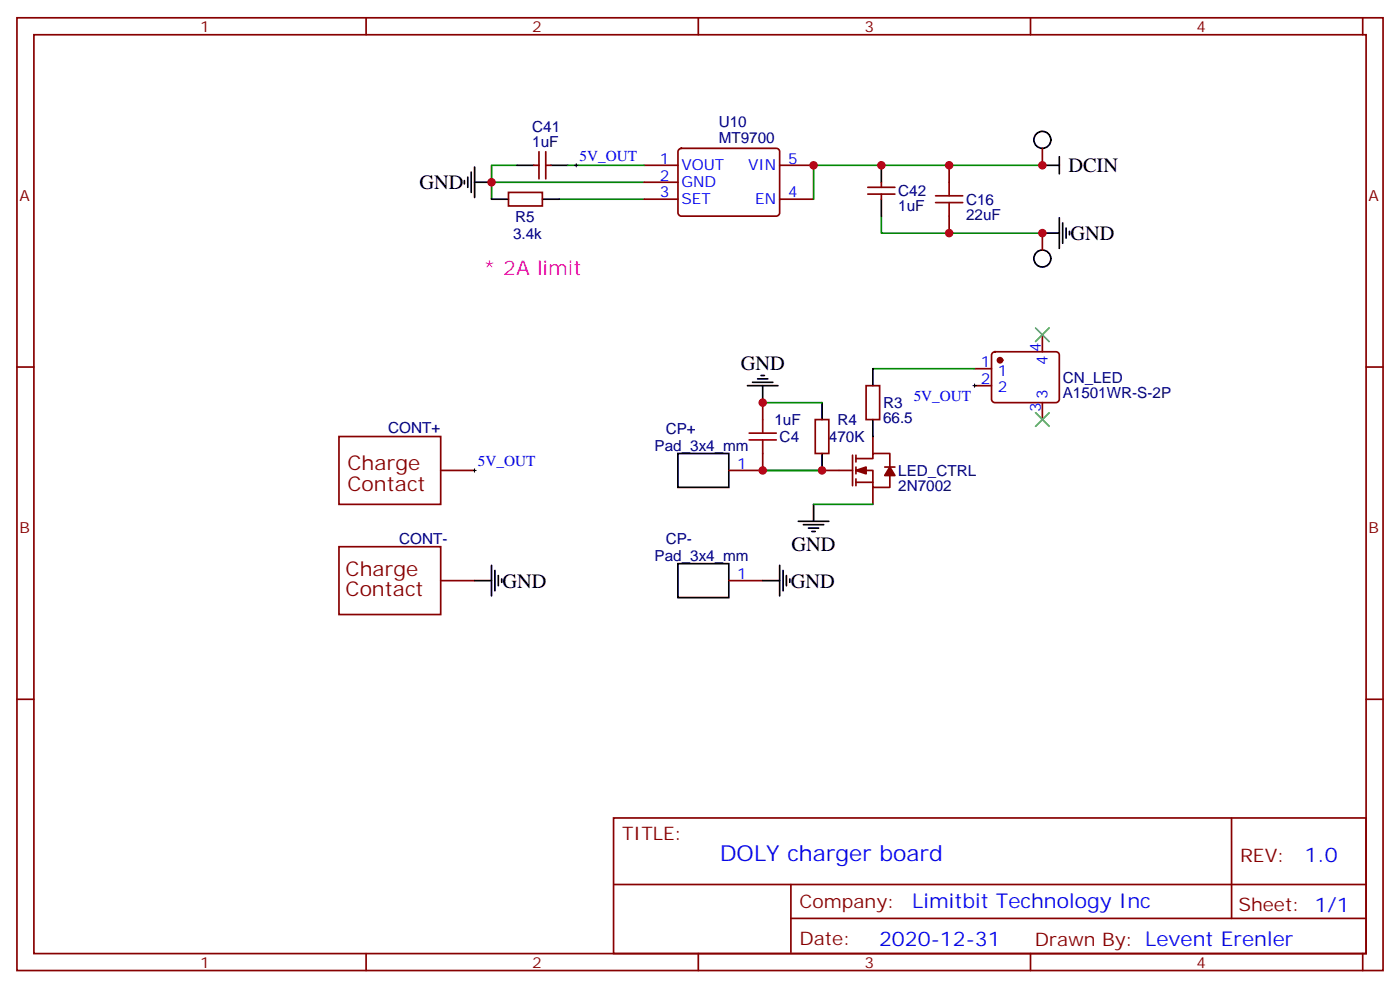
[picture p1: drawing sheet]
<svg xmlns="http://www.w3.org/2000/svg" width="291mm" height="206mm" viewBox="0 0 291 206" stroke-linecap="round" stroke-linejoin="round" font-family="sans-serif">
<g fill="none" stroke="#870000" stroke-width=".35">
<path d="M3.5 3.7h284.4v198.3h-284.4zM7.1 7.2h277.2v191.2h-277.2zM76.2 3.7v3.5M145.3 3.7v3.5M214.5 3.7v3.5M283.6 3.7v3.5M111.1 34.4h1.1M112.2 31.6v5.6M113.6 31.6v5.6M113.6 34.4h1.1M134.1 34.4h7M134.1 37.9h7"/>
<path d="M141.3 31.1l.5-.2h19.8a.71 .71 0 0 1 .7 .7v12.7a.76 .76 0 0 1-.7 .7h-19.8a.76 .76 0 0 1-.7-.7v-12.7zM162.3 34.4h7M180.6 39h5.7M183.4 37.9v1.1M197.6 34.4v3.5M217 30.9v3.5M105.8 40h7.1v2.9h-7.1zM134.1 41.5h7M162.3 41.5h7M180.6 40.4h5.7M183.4 40.4v1.1M197.6 45v3.5"/>
<path d="M217 48.5v3.5M3.5 76.4h3.6M202.8 76.7h3.6M206.6 73.4l.5-.2h12.7a.71 .71 0 0 1 .7 .7v9.2a.76 .76 0 0 1-.7 .7h-12.7a.76 .76 0 0 1-.7-.7v-9.2zM217 69.7v3.5M284.3 76.4h3.6M70.6 90.8h21.1v14.2h-21.1zM91.7 97.9h7.1M158.7 94.4v3.5h-7M158.7 83.8v3.5M169.7 87.3h2.8v7.1h-2.8zM171.1 97.9h6.3"/>
<path d="M177.4 94.7v6.4M178.2 95.4h3.5v-1h3.5v2.8M178.2 97.9h3.5v3.5h3.5v-2.4M178.2 94.7v1.4M178.2 97.2v1.4M178.2 99.7v1.4M180.3 80.3h2.8v7h-2.8zM181.7 90.8v3.6M184.1 97.2h2.2M202.8 80.3h3.6M217 83.8v3.5M70.6 113.8h21.1v14.1h-21.1z"/>
<path d="M178.2 100.4h3.5M181.7 101.4v3.6M91.7 120.8h7.1M151.7 120.8h7M3.5 145.5h3.6M284.3 145.5h3.6M127.7 170.2h156.6v28.2h-156.6zM256.3 170.2v20.9M76.2 198.4v3.6M127.7 184.1h156.5M145.3 198.4v3.6M164.6 191.1h119.6"/>
<path d="M164.6 184.1v14.1M214.5 198.4v3.6M283.6 198.4v3.6"/>
</g>
<g fill="none" stroke="#000" stroke-width=".35">
<path d="M96.7 37.6v.7M97.4 36.9v2.1M98.1 35.8v4.2M98.8 37.9h3.5M98.8 34.7v6.4M107.6 34.4h3.5M114.7 34.4h3.5M183.4 34.4v3.5M217 34.4h3.5M220.5 32.6v3.6M102.3 41.5h3.5M112.9 41.5h3.5"/>
<path d="M183.4 41.5v3.5M217 48.5h3.5M220.5 45.3v6.4M221.2 46.4v4.2M221.9 47.4v2.2M222.6 48.2v.7M156.6 79.6h4.3M157.7 78.8h2.1M158.4 78.1h.7M181.7 76.7v3.6M141.1 94.4h10.6v7h-10.6zM155.6 80.3h6.3"/>
<path d="M158.7 80.3v3.5M171.1 83.8v3.5M171.1 94.4v3.5M181.7 87.3v3.5M102.3 117.7v6.3M103 118.7v4.2M103.7 119.8v2.1M141.1 117.3h10.6v7.1h-10.6zM162.3 117.7v6.3M163 118.7v4.2M163.7 119.8v2.1M166.2 108.5h6.3"/>
<path d="M167.2 109.2h4.2M168.3 109.9h2.1M169 110.6h.7M169.3 105v3.5M98.8 120.8h3.5M104.4 120.5v.7M158.7 120.8h3.6M164.4 120.5v.7"/>
<circle cx="217" cy="29.1" r="1.76"/>
<circle cx="217" cy="53.8" r="1.76"/>
</g>
<path d="M119.6 34.4h.7M119.9 34v.7M202.8 79.9v.7M98.4 97.9h.7M98.8 97.5v.7M202.5 80.3h.7" fill="none" stroke="#000" stroke-width=".21"/>
<g fill="#870000" stroke="#870000" stroke-width=".35">
<path d="M178.2 97.9l2.1-.7v1.4z"/>
<path d="M185.2 97.2l1.1 1.8h-2.2z"/>
<circle cx="208.1" cy="75" r=".53"/>
</g>
<path d="M197.6 37.9v2.8M194.7 42.2h5.7M194.7 40.7h5.7M197.6 42.2v2.8M155.9 90.1h5.7M155.9 91.5h5.7M158.7 87.3v2.8M158.7 91.5v2.9" fill="none" stroke="#a10000" stroke-width=".35"/>
<path d="M107.6 34.4h-5.3v3.5M118.2 34.4h15.9M134.1 37.9h-31.8v3.6M217 34.4h-47.7v7.1M116.4 41.5h17.7M183.4 45v3.5h33.6M181.7 76.7h21.1M158.7 97.9h12.4M158.7 83.8h12.4M169.3 105h12.4" fill="none" stroke="#008700" stroke-width=".35"/>
<path d="M215.5 68.3l2.9 2.8M218.4 68.3l-2.9 2.8M215.5 85.9l2.9 2.8M218.4 85.9l-2.9 2.8" fill="none" stroke="#3c3" stroke-width=".35"/>
<g fill="#c00">
<circle cx="158.8" cy="97.9" r=".88"/>
<circle cx="171.1" cy="97.9" r=".88"/>
<circle cx="158.8" cy="83.8" r=".88"/>
<circle cx="102.3" cy="37.9" r=".88"/>
<circle cx="217" cy="34.4" r=".88"/>
<circle cx="197.6" cy="34.4" r=".88"/>
<circle cx="217" cy="48.5" r=".88"/>
<circle cx="169.3" cy="34.4" r=".88"/>
<circle cx="183.4" cy="34.4" r=".88"/>
<circle cx="197.6" cy="48.5" r=".88"/>
</g>
<text font-size="4.6" fill="#00f" x="149.8" y="179.2">DOLY charger board</text>
<g font-size="4.2">
<text x="222.4" y="35.8">DCIN</text>
<text x="87.3" y="39.3">GND</text>
<text x="222.8" y="49.9">GND</text>
<text x="154.2" y="77.1">GND</text>
<text x="164.7" y="114.6">GND</text>
<text x="104.6" y="122.3">GND</text>
<text x="164.6" y="122.3">GND</text>
</g>
<text font-size="4.2" fill="#f0f" x="100.5" y="57.3">* 2A limit</text>
<g font-size="4.2" fill="#800">
<text x="72.3" y="97.9">Charge</text>
<text x="72.3" y="102.1">Contact</text>
<text x="71.9" y="119.9">Charge</text>
<text x="71.9" y="124.1">Contact</text>
</g>
<g font-size="4.2" fill="#00f">
<text x="271.5" y="179.5">1.0</text>
<text x="189.9" y="189">Limitbit Technology Inc</text>
<text x="183" y="196.8">2020-12-31</text>
</g>
<g font-size="3.9" fill="#800">
<text x="129.5" y="174.8">TITLE:</text>
<text x="258.1" y="179.5">REV:</text>
<text x="166.4" y="189">Company:</text>
<text x="257.7" y="189.6">Sheet: 1/1</text>
<text x="166.4" y="196.7">Date:</text>
<text x="215.4" y="196.8">Drawn By: Levent Erenler</text>
</g>
<g font-size="3.2" fill="#800">
<text x="41.6" y="6.7">1</text>
<text x="110.8" y="6.7">2</text>
<text x="179.9" y="6.7">3</text>
<text x="249.1" y="6.7">4</text>
<text x="4.1" y="41.8">A</text>
<text x="284.9" y="41.8">A</text>
<text x="4.1" y="110.9">B</text>
<text x="284.9" y="110.9">B</text>
<text x="41.6" y="201.4">1</text>
<text x="110.8" y="201.4">2</text>
<text x="179.9" y="201.4">3</text>
<text x="249.1" y="201.4">4</text>
</g>
<g font-size="3.2" fill="#000080">
<text x="110.8" y="27.4">C41</text>
<text x="149.6" y="29.7">MT9700</text>
<text x="149.6" y="26.5">U10</text>
<text x="110.8" y="30.5">1uF</text>
<text x="187" y="40.8">C42</text>
<text x="107.3" y="46.1">R5</text>
<text x="187" y="44">1uF</text>
<text x="201.1" y="45.8">22uF</text>
<text x="201.1" y="42.6">C16</text>
<text x="106.8" y="49.7">3.4k</text>
<text x="221.2" y="82.8">A1501WR-S-2P</text>
<text x="221.2" y="79.7">CN_LED</text>
<text x="161.2" y="88.4">1uF</text>
<text x="174.3" y="88.5">R4</text>
<text x="183.8" y="88.1">66.5</text>
<text x="183.8" y="85">R3</text>
<text x="80.8" y="90.2">CONT+</text>
<text x="136.2" y="93.8">Pad_3x4_mm</text>
<text x="138.6" y="90.3">CP+</text>
<text x="162.3" y="92">C4</text>
<text x="172.5" y="92">470K</text>
<text x="187" y="99">LED_CTRL</text>
<text x="187" y="102.2">2N7002</text>
<text x="83.1" y="113.1">CONT-</text>
<text x="138.6" y="113.2">CP-</text>
<text x="136.2" y="116.7">Pad_3x4_mm</text>
</g>
<g font-size="3.2" fill="#00f">
<text x="120.6" y="33.5">5V_OUT</text>
<text x="137.3" y="34">1</text>
<text x="141.8" y="35.5">VOUT</text>
<text x="155.7" y="35.5">VIN</text>
<text x="164" y="34">5</text>
<text x="137.3" y="37.6">2</text>
<text x="137.3" y="41.1">3</text>
<text x="141.8" y="39">GND</text>
<text x="164" y="41.1">4</text>
<text x="141.8" y="42.5">SET</text>
<text x="157.2" y="42.5">EN</text>
<text x="204.2" y="76.4">1</text>
<text x="216.6" y="73.2" transform="rotate(-90 216.6 73.2)">4</text>
<text x="218" y="75.9" transform="rotate(-90 218 75.9)">4</text>
<text x="190.2" y="83.4">5V_OUT</text>
<text x="204.2" y="79.9">2</text>
<text x="207.7" y="78.1">1</text>
<text x="207.7" y="81.7">2</text>
<text x="218" y="83.1" transform="rotate(-90 218 83.1)">3</text>
<text x="216.6" y="85.8" transform="rotate(-90 216.6 85.8)">3</text>
<text x="99.5" y="97">5V_OUT</text>
<text x="153.5" y="97.5">1</text>
<text x="153.5" y="120.5">1</text>
</g>
</svg>
